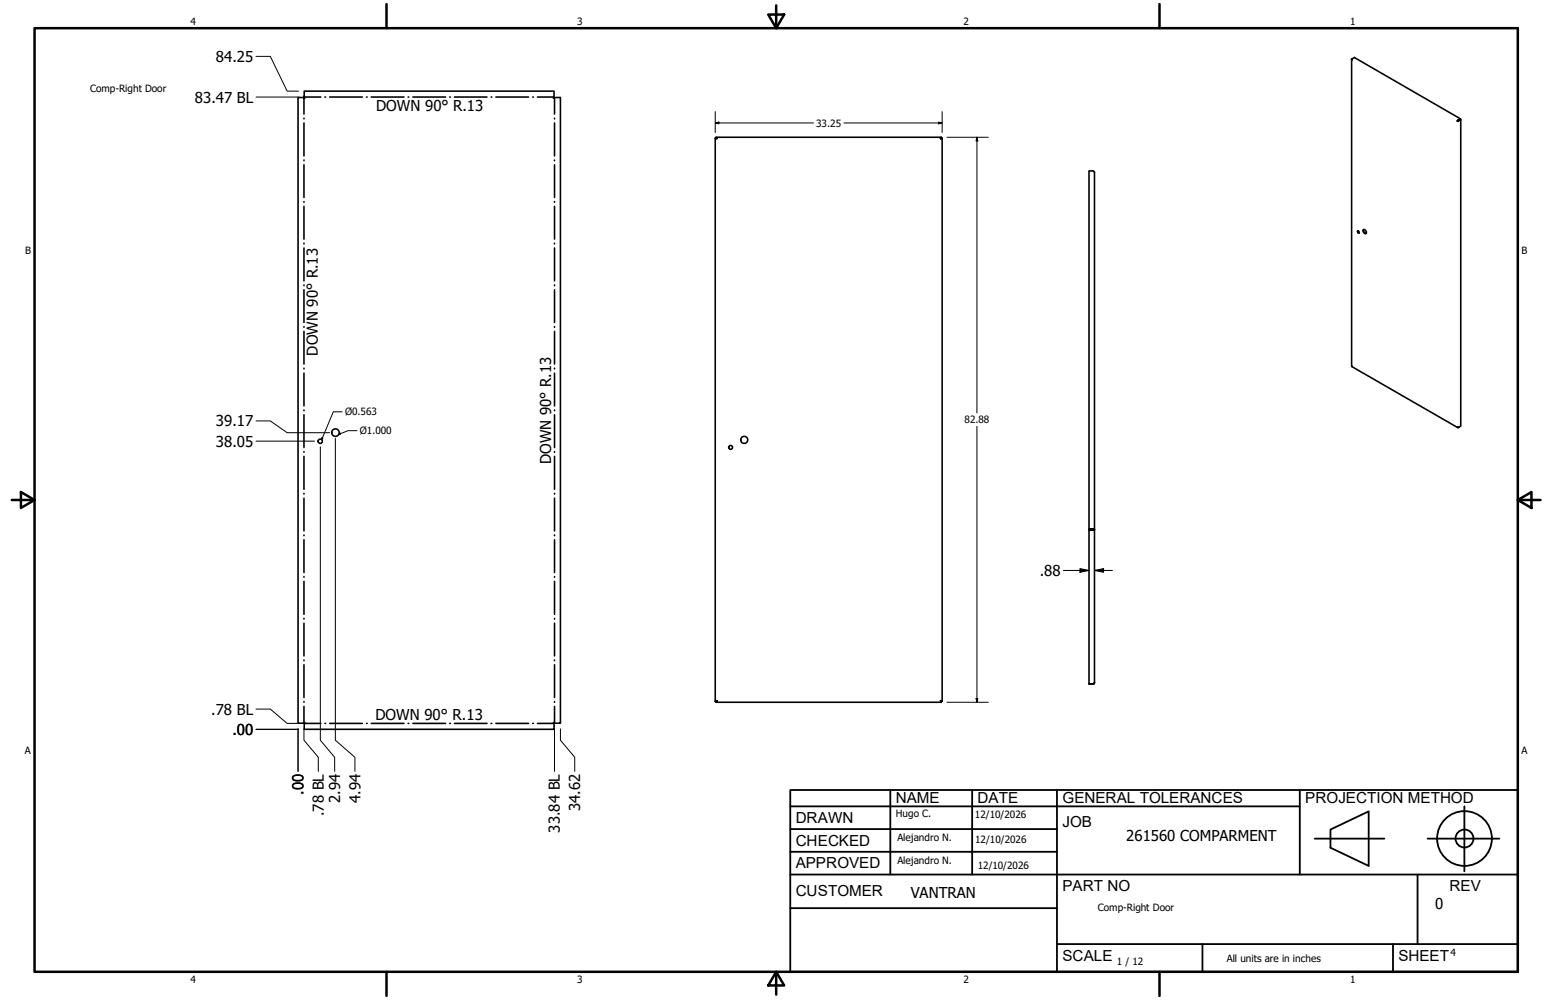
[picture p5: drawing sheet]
<svg xmlns="http://www.w3.org/2000/svg" width="432mm" height="279mm" viewBox="0 0 432 279" stroke-linecap="round" stroke-linejoin="round" font-family="sans-serif">
<!-- layer: GIGA_BendDown -->
<g fill="none" stroke="#000" stroke-width=".44">
<path d="M84.9 27.3v4.6M84.9 33v.2M84.9 34.4v9.2M85.1 27.1h4.5M90.7 27.1h.2M92.1 27.1h9.1M102.4 27.1h.2M103.7 27.1h9.1M114 27.1h.2M115.3 27.1h9.2M125.6 27.1h.2M126.9 27.1h9.1"/>
<path d="M137.2 27.1h.2M138.5 27.1h9.1M148.8 27.1h.2M150.1 27.1h4.6M154.9 27.3v4.6M154.9 33v.2M154.9 34.4v9.2M84.9 44.7v.2M84.9 46v9.2M84.9 56.3v.2M84.9 57.7v9.1M154.9 44.7v.2"/>
<path d="M154.9 46v9.2M154.9 56.3v.2M154.9 57.7v9.1M84.9 67.9v.2M84.9 69.3v9.2M84.9 79.6v.2M154.9 67.9v.2M154.9 69.3v9.2M154.9 79.6v.2M84.9 81v9.1M84.9 91.2v.2M84.9 92.6v9.1"/>
<path d="M154.9 81v9.1M154.9 91.2v.2M154.9 92.6v9.1M84.9 102.9v.2M84.9 104.3v9.1M84.9 114.6v.1M84.9 115.9v9.1M154.9 102.9v.2M154.9 104.3v9.1M154.9 114.6v.1M154.9 115.9v9.1M84.9 126.2v.2"/>
<path d="M84.9 127.5v9.2M84.9 137.9v.1M84.9 139.2v9.1M154.9 126.2v.2M154.9 127.5v9.2M154.9 137.9v.1M154.9 139.2v9.1M84.9 149.5v.2M84.9 150.8v9.2M154.9 149.5v.2M154.9 150.8v9.2M84.9 161.1v.2"/>
<path d="M84.9 162.4v9.2M84.9 172.8v.2M84.9 174.1v9.2M154.9 161.1v.2M154.9 162.4v9.2M154.9 172.8v.2M154.9 174.1v9.2M84.9 184.4v.2M84.9 185.7v9.2M84.9 196v.2M84.9 197.4v4.6M154.9 184.4v.2"/>
<path d="M154.9 185.7v9.2M154.9 196v.2M154.9 197.4v4.6M85.1 202.1h4.5M90.7 202.1h.2M92.1 202.1h9.1M102.4 202.1h.2M103.7 202.1h9.1M114 202.1h.2M115.3 202.1h9.2M125.6 202.1h.2M126.9 202.1h9.1"/>
<path d="M137.2 202.1h.2M138.5 202.1h9.1M148.8 202.1h.2M150.1 202.1h4.6"/>
</g>
<!-- layer: Visible (ANSI) -->
<g fill="none" stroke="#000" stroke-width=".44">
<path d="M377.5 16.6v85.7l29.6 17.1M377.6 16.5h.1M377.7 16.4l-.1 .4v-.3M377.7 16.4l.6-.3 29.6 17.1-.6 .3M377.7 16.4l-.1 .1M85 25.5h69.7l-.1 1.9 1.9-.2v174.9l-1.9-.2 .1 1.9h-69.7l.2-1.9-2 .2v-174.9l2 .2zM199.8 38.6l.4 .1zM199.8 38.6v157.4M200 38.4l.2 .3zM200 38.4h62.9M262.7 38.7l.4-.1zM262.8 38.4l-.1 .3z"/>
<path d="M263.1 38.6v157.4M407.1 33.8h-.1M407.3 33.7l-.2 .1M407.3 33.5l-.3 .3M407.3 33.5v.2M407.4 33.7l-.3 .1M407.4 33.7l.6-.3-.6 .3M407.4 33.7h.1M407.4 33.7l-.4 .1M407.9 33.2l-.6 .5M408 33.4v85.7l-.6 .3M379.3 64.5v.4l.3 .2"/>
<path d="M380.8 64.2a.67 .67 0 0 1 .7 .3 .67 .67 0 0 1-.1 .8 .75 .75 0 0 1-.6-1.1zM380.9 64.1a.76 .76 0 0 0 .7 1.1M407.3 119.4h.1M407.4 119.4l-.4-.1 .3 .1M407.4 119.4h-.1M304.2 147.8v-100h1.1l.4 .3v142.7l-.3 .3h-1.2v-43h1.1M304.2 148h.1M305.3 147.8h-1.1v.2h1.3M305.3 147.8l.4 .2M305.3 147.8v.3M305.5 148l-1.3 .1M305.5 148h.2"/>
<path d="M305.7 148l-.4 .1M199.9 195.8h.3l-.4 .2zM200 196.2h62.9M200.2 195.8l-.2 .4zM262.7 195.8l.4 .2zM262.7 195.8l.2 .4z"/>
<circle cx="379.4" cy="64.9" r=".28"/>
<circle cx="89.4" cy="123.3" r=".6"/>
<circle cx="93.7" cy="120.9" r="1.05"/>
<circle cx="204.1" cy="125" r=".54"/>
<circle cx="207.9" cy="122.9" r=".98"/>
</g>
<g fill="#000">
<circle cx="304.2" cy="191.1" r=".22"/>
<circle cx="305.3" cy="191.1" r=".22"/>
</g>
<!-- layer: Borde (ANSI) -->
<g fill="none" stroke="#000" stroke-width=".7">
<path d="M9.7 7.9h414.2v263.6h-414.2zM107.9 1.1v6.8M214.6 4.1h4.4l-2.2 3.8zM216.8 1.5v6.4M323.8 1.1v6.8M3.3 139.7h6.4M5.8 137.5l3.9 2.2-3.9 2.2zM423.9 139.7l3.8-2.2v4.4zM423.9 139.7h6.4M107.9 271.5v6.8M216.8 271.5l2.2 3.8h-4.4zM216.8 271.5v6.4"/>
<path d="M323.8 271.5v6.8"/>
</g>
<!-- layer: Title (ANSI)-1 -->
<g fill="none" stroke="#000" stroke-width=".51">
<path d="M220.7 220.7h203.2v50.8h-203.2zM220.7 225.3h142.3M220.7 231.6h74.5M220.7 238h74.5M248.7 220.7v23.6M271.5 220.7v23.6M295.2 220.7v50.8M363 220.7v23.6M367.2 234.3h19.5M371.6 231.8l10.7-5.1v15.2l-10.7-5zM398.7 234.3h20.1M409 225.3v18.2"/>
<path d="M220.7 244.3h203.2M220.7 253.7h74.5M395.9 244.3v19.5M295.2 263.8h128.7M335.9 263.8v7.7M389.1 263.8v7.7"/>
<circle cx="409" cy="234.3" r="7.7"/>
<circle cx="409" cy="234.3" r="2.51"/>
</g>
<!-- layer: Cota (ANSI) -->
<g fill="none" stroke="#000" stroke-width=".28">
<path d="M71.5 15.7h4l4.7 9.8h3.2M71.5 27.1h11.9M199.8 34.4l1-.3v.5zM199.8 34.4h27.4M199.8 31.2v5.8M235.7 34.4h27.4M262.1 34.1l1 .3-1 .2zM263.1 31.2v5.8M264.5 38.4h11.5M272.9 38.4l.2 1h-.5zM272.9 38.4v77M71.5 117.6h4l4.7 3.3h11.9"/>
<path d="M272.9 119.1v77.1M71.5 123.3h16.3M89.5 124.8v82l4 4.8v3.9M93.7 122.5v84.3l5.4 4.8v3.9M297 159.4h7.2M301.6 158.9l2.6 .5-2.6 .5zM305.7 159.4l2.5-.5v1zM305.7 159.4h5M71.5 198.1h4l4.7 4h3.2M264.5 196.2h11.5M272.6 195.2h.5l-.2 1zM71.5 203.8h11.9"/>
<path d="M83.2 203.6v11.9M84.9 203.6v3.2l4 4.8v3.9M154.9 203.6v11.9M156.5 203.6v3.2l4 4.8v3.9"/>
</g>
<path d="M95.6 115.1h-2.5l-3.2 7.7M89.9 122.3l.3 .1-.3 .4zM94.6 121.3l.5-.3v.3zM99.7 120.3h-2.5l-2.6 1" fill="none" stroke="#000" stroke-width=".28"/>
<path d="M89.9 122.3l.3 .1-.3 .4zM94.6 121.3l.5-.3v.3z" fill="#000"/>
<!-- layer: Cota (ANSI) -->
<path d="M199.8 34.4l1-.3v.5zM262.1 34.1l1 .3-1 .2zM272.9 38.4l.2 1h-.5zM301.6 158.9l2.6 .5-2.6 .5zM305.7 159.4l2.5-.5v1zM272.6 195.2h.5l-.2 1z" fill="#000"/>
<g font-size="4.3">
<text x="250.2" y="224.2">NAME</text>
<text x="273" y="224.2">DATE</text>
<text x="296.7" y="224.3">GENERAL TOLERANCES</text>
<text x="364.6" y="224.3">PROJECTION METHOD</text>
<text x="222.2" y="229.9">DRAWN</text>
<text x="296.7" y="230.9">JOB</text>
<text x="222.2" y="236.3">CHECKED</text>
<text x="222.2" y="242.6">APPROVED</text>
<text x="222.2" y="250.3">CUSTOMER</text>
<text x="296.7" y="249">PART NO</text>
<text x="404.8" y="248.9">REV</text>
<text x="296.7" y="268.4">SCALE</text>
<text x="390.6" y="268.4">SHEET</text>
</g>
<g font-size="4.2">
<text x="60.3" y="17.3">84.25</text>
<text x="54.4" y="28.6">83.47 BL</text>
<text x="105" y="31.1">DOWN 90° R.13</text>
<text x="88.8" y="99.4" transform="rotate(-90 88.8 99.4)">DOWN 90° R.13</text>
<text x="60.3" y="119.1">39.17</text>
<text x="60.3" y="124.8">38.05</text>
<text x="154" y="129.7" transform="rotate(-90 154 129.7)">DOWN 90° R.13</text>
<text x="290.4" y="160.9">.88</text>
<text x="59" y="199.6">.78 BL</text>
<text x="104.8" y="201.3">DOWN 90° R.13</text>
<text x="64.9" y="205.3">.00</text>
<text x="84.8" y="222.1" transform="rotate(-90 84.8 222.1)">.00</text>
<text x="95" y="224.4" transform="rotate(-90 95 224.4)">2.94</text>
<text x="100.6" y="224.4" transform="rotate(-90 100.6 224.4)">4.94</text>
<text x="162.1" y="226.7" transform="rotate(-90 162.1 226.7)">34.62</text>
<text x="90.4" y="228" transform="rotate(-90 90.4 228)">.78 BL</text>
<text x="156.4" y="232.6" transform="rotate(-90 156.4 232.6)">33.84 BL</text>
<text x="314.6" y="235">261560 COMPARMENT</text>
<text x="254.4" y="250.8">VANTRAN</text>
<text x="400.9" y="254">0</text>
</g>
<g font-size="2.8">
<text x="53.2" y="6.9">4</text>
<text x="161.2" y="6.9">3</text>
<text x="269.1" y="6.9">2</text>
<text x="377.1" y="6.9">1</text>
<text x="25.1" y="25.7">Comp-Right Door</text>
<text x="228" y="35.4">33.25</text>
<text x="7" y="70.9">B</text>
<text x="424.9" y="70.9">B</text>
<text x="96.4" y="116.1">Ø0.563</text>
<text x="269.4" y="118.3">82.88</text>
<text x="100.5" y="121.3">Ø1.000</text>
<text x="6.9" y="210.6">A</text>
<text x="424.9" y="210.6">A</text>
<text x="250.2" y="228.3">Hugo C.</text>
<text x="272.3" y="228.4">12/10/2026</text>
<text x="250.6" y="234.9">Alejandro N.</text>
<text x="272.4" y="235.6">12/10/2026</text>
<text x="250.6" y="241.5">Alejandro N.</text>
<text x="273.1" y="242.8">12/10/2026</text>
<text x="306.6" y="254.5">Comp-Right Door</text>
<text x="312" y="269.7">1 / 12</text>
<text x="342.6" y="268.7">All units are in inches</text>
<text x="405.1" y="267.1">4</text>
<text x="53.2" y="274.6">4</text>
<text x="161.2" y="274.6">3</text>
<text x="269.1" y="274.6">2</text>
<text x="377.1" y="274.6">1</text>
</g>
</svg>
